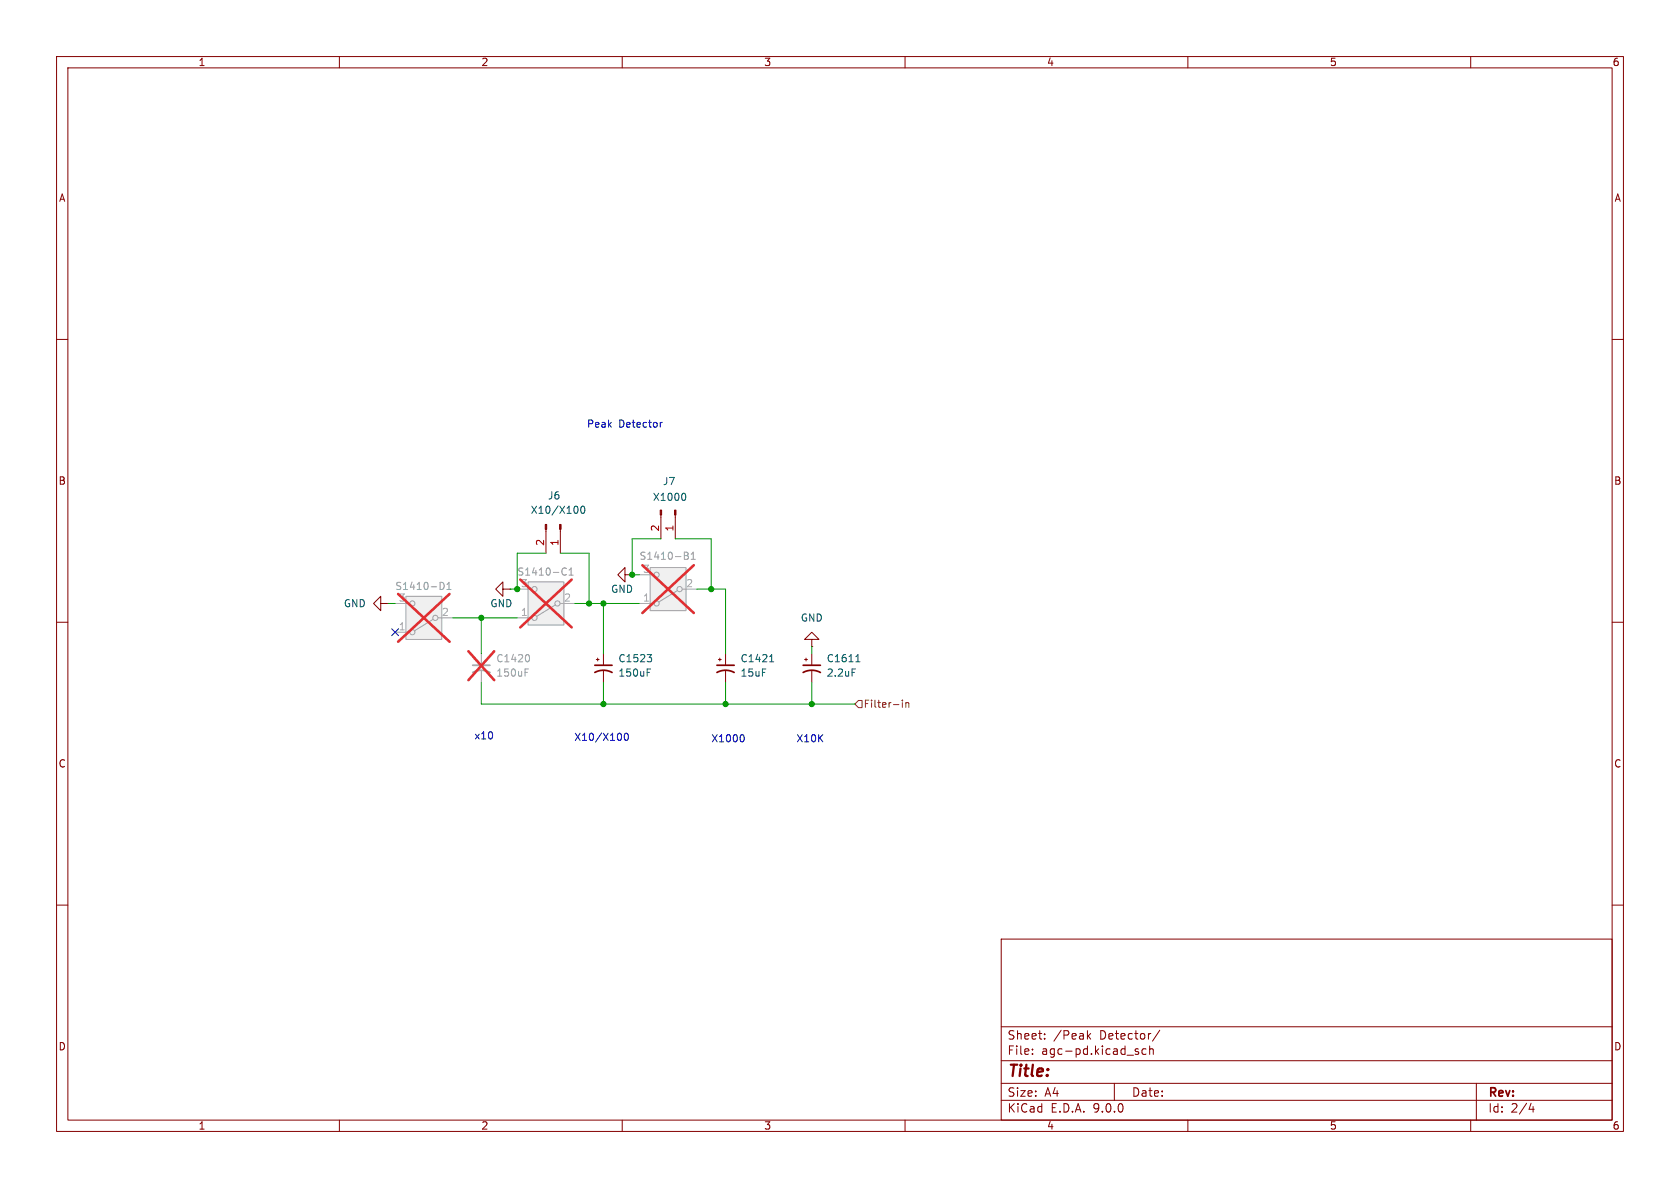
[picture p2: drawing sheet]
<svg xmlns="http://www.w3.org/2000/svg" width="297mm" height="210mm" viewBox="0 0 297 210" stroke-linecap="round" stroke-linejoin="round" font-family="sans-serif">
<g fill="none" stroke="#840000" stroke-width=".18">
<path d="M10 10h277v190h-277zM12 12h273v186h-273zM60 10v2M110 10v2M160 10v2M210 10v2M260 10v2M10 60h2M285 60h2M10 110h2M88.9 104.1v-1.2l-1.3 1.2 1.3 1.3v-1.3h1.3M90.2 104.1h.1"/>
<path d="M127 116.6h.5M127.3 116.3v.5M128.3 115.6v2M128.3 118.6v2.1M142.2 116.6h.5M142.5 116.3v.5M143.5 113h1.3l-1.3-1.2-1.3 1.2h1.3v1.3M143.5 114.3h.1M143.5 115.6v2M143.5 118.6v2.1M285 110h2M10 160h2"/>
<path d="M177 166h108v32h-108zM285 160h2M60 198v2M110 198v2M160 198v2M177 194.5h108M177 191.5h108M177 187.5h108M177 181.5h108M182.5 186.3v.1M182.5 185.5v.1M184.7 183.6v.1"/>
<path d="M184.7 182.8v.1M192.4 183.1l.4 .6M192.8 182.7l-.6 .6M197 191.5v3M200.9 185.9l.3 .1 .1 .2-.2 .2h-.3M200.9 185.4l.3 .1M202.6 185.5l-.4-.1-.3 .3v.4l.1 .2h.6M203.2 185.5l.3-.1 .3 .1 .1 .9M203.2 184.9v1.5M205 182.1l-1.3 2M210 198v2M260 198v2"/>
<path d="M261 191.5v6.5M270.7 195l-.4 1.1h.9M271 195.6v1"/>
</g>
<path d="M126.7 118.9a3.2 3.2 0 0 1 3.1 0M126.7 117.6h3.1M142 118.9a3.2 3.2 0 0 1 3 0M142 117.6h3" fill="none" stroke="#840000" stroke-width=".3"/>
<path d="M136.1 117h.7M136.2 116l.2-.3v1.3M150.6 118.3h.6M151.3 117h.7M151.4 116l.3-.3v1.3" fill="none" stroke="#006464" stroke-width=".18"/>
<path d="M71.8 105.4h6.3v7.6h-6.3z" fill="#f0f0f0"/>
<g fill="none" stroke="#a1a1a1" stroke-width=".18">
<path d="M69.8 111.8h2.6M69.8 106.7h2.6M71.8 105.4h6.3v7.6h-6.3zM76.6 109.5l-3.3 2M77.5 109.2h2.5"/>
<circle cx="72.9" cy="111.8" r=".46"/>
<circle cx="72.9" cy="106.7" r=".46"/>
<circle cx="77" cy="109.2" r=".46"/>
</g>
<path d="M77.8 102.9a.64 .64 0 0 1 .7 .7 .64 .64 0 0 1-.7 .6M79 104.2h.7M79 103.3l.4-.4v1.3" fill="none" stroke="#989898" stroke-width=".18"/>
<path d="M70.4 105l9.1 8.4M79.5 105l-9.1 8.4" fill="none" stroke="#e12e31" stroke-width=".46"/>
<path d="M67.3 106.7v-1.3l-1.3 1.3 1.3 1.3v-1.3h1.3M68.6 106.7h.1" fill="none" stroke="#840000" stroke-width=".18"/>
<path d="M114.9 100.3h6.4v7.7h-6.4z" fill="#f0f0f0"/>
<g fill="none" stroke="#a1a1a1" stroke-width=".18">
<path d="M113 106.7h2.6M113 101.6h2.6M114.9 100.3h6.4v7.7h-6.4zM119.8 104.4l-3.3 2M120.6 104.1h2.6"/>
<circle cx="116.1" cy="101.6" r=".46"/>
<circle cx="116.1" cy="106.7" r=".46"/>
<circle cx="120.1" cy="104.1" r=".46"/>
</g>
<path d="M121 97.6l.6 .1v.3l-.2 .2M121 98.2h.4M121.4 98.2l.3 .3-.1 .3-.6 .1M122.2 98.9h.7M122.2 98l.4-.4v1.3" fill="none" stroke="#989898" stroke-width=".18"/>
<path d="M113.6 99.9l9.1 8.5M122.7 99.9l-9.1 8.5" fill="none" stroke="#e12e31" stroke-width=".46"/>
<path d="M105.4 116.6h.5M105.7 116.3v.5M106.7 115.6v2M106.7 118.6v2.1M110.5 101.6v-1.3l-1.3 1.3 1.3 1.3v-1.3h1.3M111.8 101.6h.1" fill="none" stroke="#840000" stroke-width=".18"/>
<path d="M105.2 118.9a3.2 3.2 0 0 1 3 0M105.2 117.6h3" fill="none" stroke="#840000" stroke-width=".3"/>
<path d="M114.4 118.9h.4M114.4 118.3h.6M114.4 115.7h.8l-.4 .5M115 116.2l.2 .2v.3l-.2 .3" fill="none" stroke="#006464" stroke-width=".18"/>
<path d="M93.3 102.9h6.4v7.6h-6.4z" fill="#f0f0f0"/>
<g fill="none" stroke="#a1a1a1" stroke-width=".18">
<path d="M83.8 116.6h.5M84.1 116.3v.5M85.1 115.6v2M85.1 118.6v2.1M91.4 109.2h2.6M91.4 104.1h2.6M93.3 102.9h6.4v7.6h-6.4zM98.2 106.9l-3.3 2.1M99.1 106.7h2.5"/>
<circle cx="94.5" cy="109.2" r=".46"/>
<circle cx="94.5" cy="104.1" r=".46"/>
<circle cx="98.6" cy="106.7" r=".46"/>
</g>
<path d="M92.8 118.9h.4M92.8 118.3h.6M93.3 115.7a.79 .79 0 0 1 0 1.3M99.6 100.5l.3-.1 .2 .1M100.1 101.6l-.2 .1-.3-.1M100.6 101.7h.7M100.6 100.8l.4-.4v1.3" fill="none" stroke="#989898" stroke-width=".18"/>
<path d="M82.8 115.1l4.6 5.1M87.4 115.1l-4.6 5.1M92 102.5l9.1 8.4M101.1 102.5l-9.1 8.4" fill="none" stroke="#e12e31" stroke-width=".46"/>
<path d="M83.6 118.9a3.2 3.2 0 0 1 3 0M83.6 117.6h3" fill="none" stroke="#a1a1a1" stroke-width=".3"/>
<g fill="#840000" stroke="#840000" stroke-width=".18">
<path d="M119.3 90.2h.2v.8h-.2z"/>
<path d="M116.7 90.2h.3v.8h-.3z"/>
<path d="M98.9 92.7h.3v.9h-.3z"/>
<path d="M96.4 92.7h.2v.9h-.2z"/>
</g>
<path d="M96.5 93.6v4.2M99.1 93.6v4.2M116.8 91v4.3M119.4 91v4.3" fill="none" stroke="#840000" stroke-width=".18"/>
<path d="M102 89.5l.2 .5-.2 .7M102.8 89.6l.2-.1a.68 .68 0 0 1 .4 .6 .68 .68 0 0 1-.4 .6l-.2-.1-.1-.3zM120.9 87.2a.79 .79 0 0 1 0 1.3" fill="none" stroke="#006464" stroke-width=".18"/>
<path d="M151.8 123.8h.6v1.3h-.6l-.7-.6zM159.5 123.8v.1M159.5 124.2v.8M160.1 124.2v.8M160.1 124.3l.2-.1 .3 .1 .1 .7" fill="none" stroke="#725600" stroke-width=".18"/>
<g fill="none" stroke="#009600" stroke-width=".18">
<path d="M96.5 97.8h-5.1v6.3h-1.2M99.1 97.8h5v8.9M116.8 95.3h-5v6.3h1.2M119.4 95.3h6.3v8.8M68.6 106.7h1.2M80 109.2h11.4M85.1 109.2v6.4M101.6 106.7h11.4M106.7 106.7v8.9M123.2 104.1h5.1v11.5M143.5 114.3v1.3M85.1 120.7v3.8h66"/>
<path d="M106.7 120.7v3.8M128.3 120.7v3.8M143.5 120.7v3.8"/>
</g>
<path d="M69.2 111.2l1.3 1.2M70.5 111.2l-1.3 1.2" fill="none" stroke="#000084" stroke-width=".18"/>
<path d="M116.7 74.7v.8M117.1 74.7l-.4 .2M109.7 129.7l.2 .4-.2 .7M110.5 129.7l.2-.1a.68 .68 0 0 1 .4 .7 .68 .68 0 0 1-.4 .6l-.2-.1-.1-.4zM131.3 129.9a.79 .79 0 0 1 0 1.2" fill="none" stroke="#0000c2" stroke-width=".18"/>
<g fill="#009600" stroke="#009600" stroke-width=".18">
<circle cx="128.3" cy="124.5" r=".46"/>
<circle cx="143.5" cy="124.5" r=".46"/>
<circle cx="106.7" cy="124.5" r=".46"/>
<circle cx="125.7" cy="104.1" r=".46"/>
<circle cx="111.8" cy="101.6" r=".46"/>
<circle cx="91.4" cy="104.1" r=".46"/>
<circle cx="85.1" cy="109.2" r=".46"/>
<circle cx="104.1" cy="106.7" r=".46"/>
<circle cx="106.7" cy="106.7" r=".46"/>
</g>
<text font-size="2.8" fill="#840000" x="178" y="190.9">Title:</text>
<g font-size="2.1" fill="#840000">
<text x="178" y="184">Sheet:</text>
<text x="186.2" y="184">/Peak</text>
<text x="194.5" y="184">Detector/</text>
<text x="178" y="186.7">File:</text>
<text x="184.1" y="186.7">agc-pd.kicad_sch</text>
<text x="178" y="196.9">KiCad</text>
<text x="178" y="194.1">Size:</text>
<text x="184.7" y="194.1">A4</text>
<text x="185.7" y="196.9">E.D.A.</text>
<text x="193.3" y="196.9">9.0.0</text>
<text x="200" y="194.1">Date:</text>
<text x="263" y="194.3">Rev:</text>
<text x="263" y="196.9">Id:</text>
<text x="267.1" y="196.9">2/4</text>
</g>
<g font-size="1.8" fill="#840000">
<text x="35" y="11.9">1</text>
<text x="85" y="11.9">2</text>
<text x="135" y="11.9">3</text>
<text x="185" y="11.9">4</text>
<text x="235" y="11.9">5</text>
<text x="285" y="11.9">6</text>
<text x="10.3" y="35.9">A</text>
<text x="285.3" y="35.9">A</text>
<text x="10.3" y="85.9">B</text>
<text x="285.3" y="85.9">B</text>
<text x="10.3" y="135.9">C</text>
<text x="285.3" y="135.9">C</text>
<text x="10.3" y="185.9">D</text>
<text x="285.3" y="185.9">D</text>
<text x="35" y="199.9">1</text>
<text x="85" y="199.9">2</text>
<text x="135" y="199.9">3</text>
<text x="185" y="199.9">4</text>
<text x="235" y="199.9">5</text>
<text x="285" y="199.9">6</text>
</g>
<g font-size="1.8" fill="#0000c2">
<text x="103.7" y="75.8">Peak</text>
<text x="109.4" y="75.8">Detector</text>
<text x="83.8" y="130.9">x10</text>
<text x="101.4" y="131.2">X10/X100</text>
<text x="125.7" y="131.4">X1000</text>
<text x="140.7" y="131.4">X10K</text>
</g>
<g font-size="1.8" fill="#006464">
<text x="96.8" y="88.5">J6</text>
<text x="115.3" y="88.7">X1000</text>
<text x="117.1" y="86">J7</text>
<text x="93.7" y="91">X10/X100</text>
<text x="60.7" y="107.5">GND</text>
<text x="86.6" y="107.5">GND</text>
<text x="107.9" y="105">GND</text>
<text x="141.5" y="110.1">GND</text>
<text x="109.2" y="119.8">150uF</text>
<text x="109.2" y="117.3">C1523</text>
<text x="130.8" y="117.3">C1421</text>
<text x="130.8" y="119.8">15uF</text>
<text x="146.1" y="117.3">C1611</text>
<text x="146.1" y="119.8">2.2uF</text>
</g>
<g font-size="1.8" fill="#a90000">
<text x="116.6" y="94.1" transform="rotate(-90 116.6 94.1)">2</text>
<text x="119.1" y="94.1" transform="rotate(-90 119.1 94.1)">1</text>
<text x="96.3" y="96.6" transform="rotate(-90 96.3 96.6)">2</text>
<text x="98.8" y="96.6" transform="rotate(-90 98.8 96.6)">1</text>
</g>
<g font-size="1.8" fill="#989898">
<text x="91.4" y="102">S1410-C1</text>
<text x="113" y="99.2">S1410-B1</text>
<text x="69.8" y="104.5">S1410-D1</text>
<text x="87.6" y="119.8">150uF</text>
<text x="87.6" y="117.3">C1420</text>
</g>
<g font-size="1.8" fill="#aaa">
<text x="113.6" y="101.3">3</text>
<text x="70.4" y="106.4">3</text>
<text x="92" y="103.9">3</text>
<text x="99.6" y="106.4">2</text>
<text x="113.6" y="106.4">1</text>
<text x="121.2" y="103.9">2</text>
<text x="70.4" y="111.5">1</text>
<text x="78" y="109">2</text>
<text x="92" y="109">1</text>
</g>
<text font-size="1.8" fill="#725600" x="152.6" y="125.3">Filter-in</text>
</svg>
